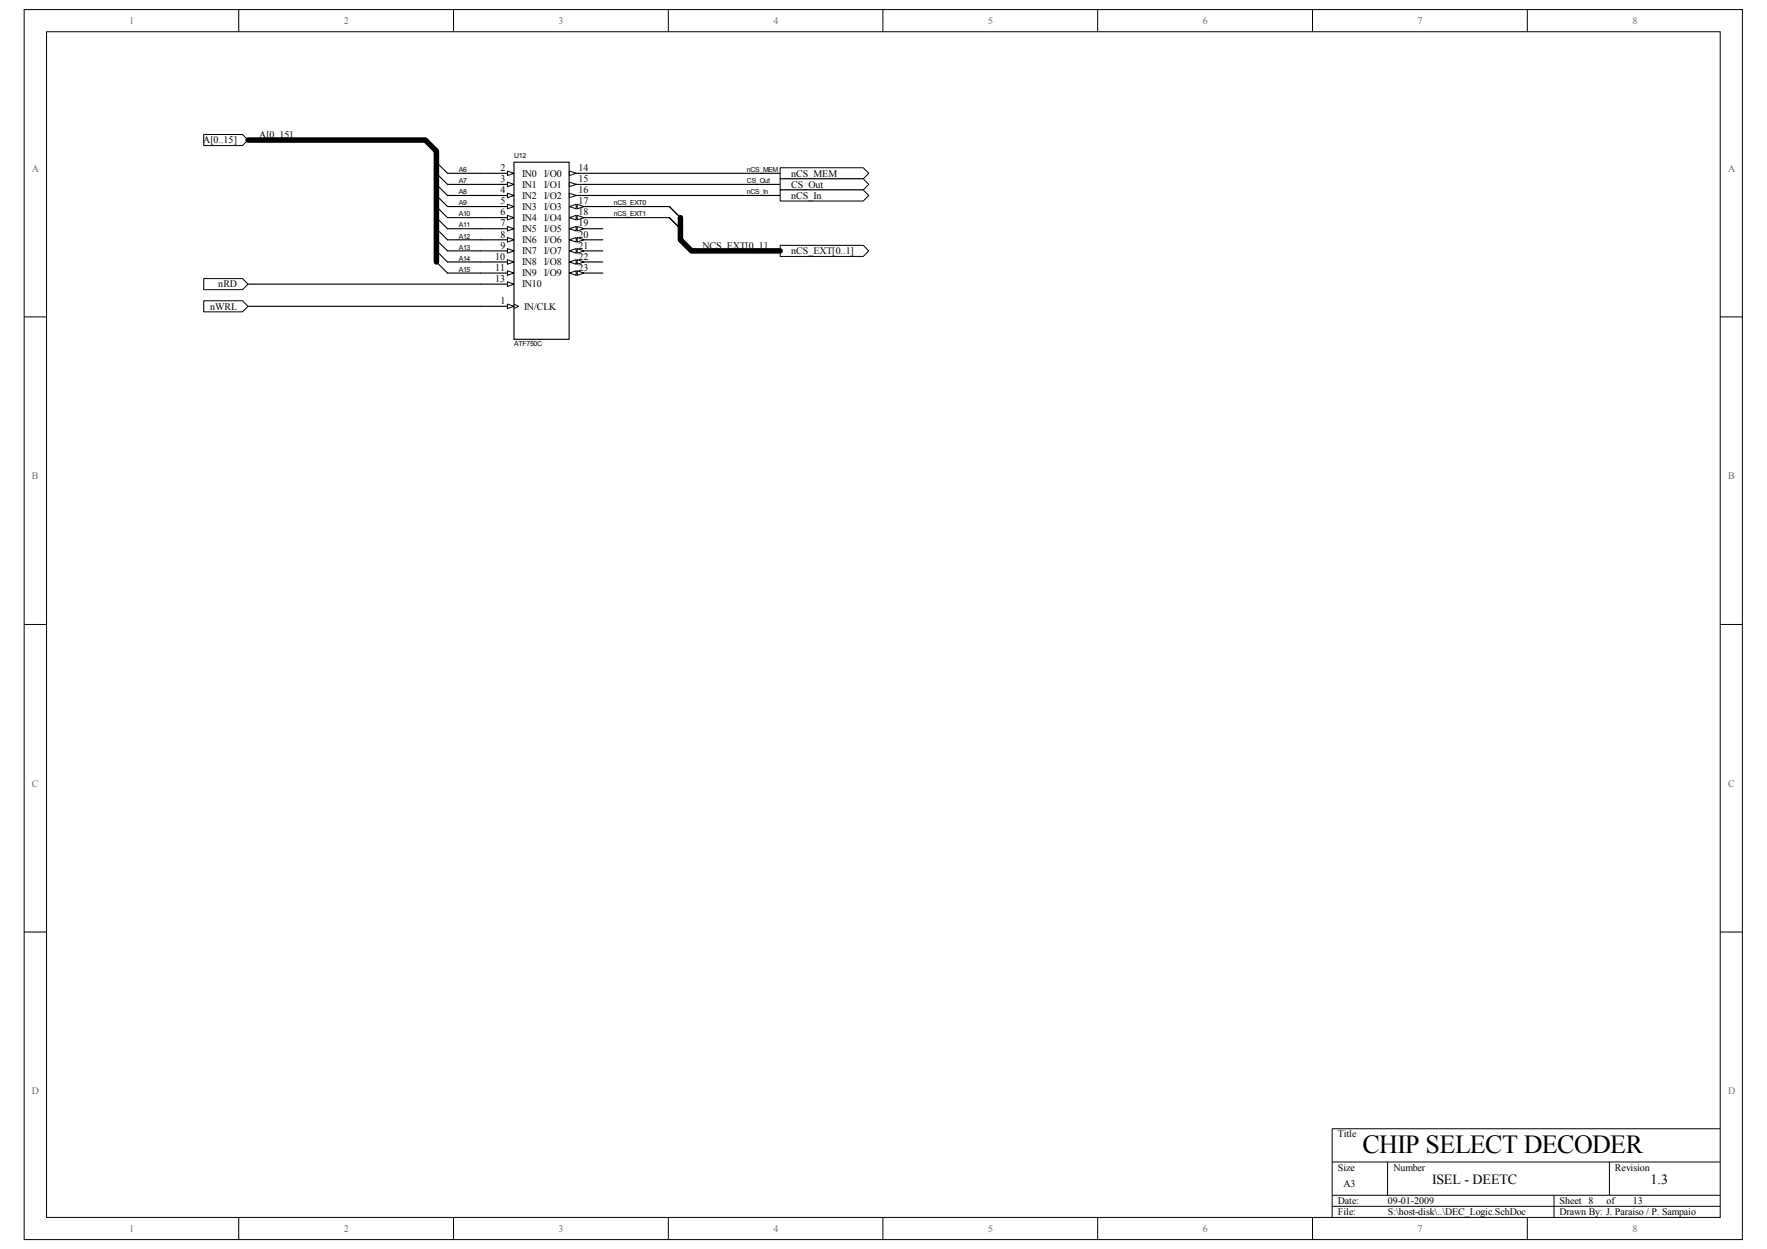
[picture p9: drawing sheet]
<svg xmlns="http://www.w3.org/2000/svg" width="297mm" height="210mm" viewBox="0 0 297 210" stroke-linecap="round" stroke-linejoin="round" font-family="sans-serif">
<path d="M4.1 1.6h288.8v206.7h-288.8z" fill="none" stroke="#000" stroke-width=".17"/>
<path d="M7.9 5.4h281.3v199.2h-281.3z" fill="#fff"/>
<g fill="none" stroke="#000" stroke-width=".17">
<path d="M7.8 5.3h281.4v199.3h-281.4zM40.1 1.6v3.7M76.2 1.6v3.7M112.3 1.6v3.7M148.4 1.6v3.7M184.5 1.6v3.7M220.6 1.6v3.7M256.7 1.6v3.7M4.1 53.3h3.7M289.2 53.3h3.7M4.1 104.9h3.7M289.2 104.9h3.7"/>
<path d="M4.1 156.6h3.7M289.2 156.6h3.7M223.9 195.3h65.3M233.3 195.3v5.6M270.5 195.3v5.6M289.2 189.7h-65.3v14.9M40.1 204.6v3.7M76.2 204.6v3.7M112.3 204.6v3.7M148.4 204.6v3.7M184.5 204.6v3.7M220.6 204.6v3.7"/>
<path d="M223.9 200.9h65.3M223.9 202.7h65.3M256.7 204.6v3.7M261.2 200.9v3.7"/>
</g>
<g fill="none" stroke="#000" stroke-width=".19">
<path d="M75.2 29.1h5.6M75.2 31h5.6M75.2 32.9h5.6M75.2 34.7h5.6M75.2 36.6h5.6M75.2 38.4h5.6M101.3 29.1h29.8M101.3 31h29.8M101.3 32.9h29.8M101.3 34.7h11.2M101.3 36.6h11.2M41.7 51.5h39.1"/>
<path d="M41.7 47.8h39.1M75.2 40.3h5.6M75.2 42.2h5.6M75.2 44h5.6M75.2 45.9h5.6"/>
</g>
<path d="M86.4 27.3h9.3v29.7h-9.3z" fill-rule="evenodd" fill="#fff"/>
<path d="M86.4 27.3h9.3v29.7h-9.3zM80.8 51.5h5.6" fill="none" stroke="#000" stroke-width=".19"/>
<path d="M86.4 51.1l.8 .4-.8 .4" fill="none" stroke="#000" stroke-width=".17"/>
<path d="M85.3 51.1l1.1 .4-1.1 .4z" fill="#fff"/>
<path d="M85.3 51.1l1.1 .4-1.1 .4z" fill="none" stroke="#000" stroke-width=".17"/>
<path d="M80.8 29.1h5.6" fill="none" stroke="#000" stroke-width=".19"/>
<path d="M85.3 28.7l1.1 .4-1.1 .4z" fill="#fff"/>
<path d="M85.3 28.7l1.1 .4-1.1 .4z" fill="none" stroke="#000" stroke-width=".17"/>
<path d="M80.8 31h5.6" fill="none" stroke="#000" stroke-width=".19"/>
<path d="M85.3 30.6l1.1 .4-1.1 .4z" fill="#fff"/>
<path d="M85.3 30.6l1.1 .4-1.1 .4z" fill="none" stroke="#000" stroke-width=".17"/>
<path d="M80.8 32.9h5.6" fill="none" stroke="#000" stroke-width=".19"/>
<path d="M85.3 32.5l1.1 .4-1.1 .3z" fill="#fff"/>
<path d="M85.3 32.5l1.1 .4-1.1 .3z" fill="none" stroke="#000" stroke-width=".17"/>
<path d="M80.8 34.7h5.6" fill="none" stroke="#000" stroke-width=".19"/>
<path d="M85.3 34.3l1.1 .4-1.1 .4z" fill="#fff"/>
<path d="M85.3 34.3l1.1 .4-1.1 .4z" fill="none" stroke="#000" stroke-width=".17"/>
<path d="M80.8 36.6h5.6" fill="none" stroke="#000" stroke-width=".19"/>
<path d="M85.3 36.2l1.1 .4-1.1 .4z" fill="#fff"/>
<path d="M85.3 36.2l1.1 .4-1.1 .4z" fill="none" stroke="#000" stroke-width=".17"/>
<path d="M80.8 38.4h5.6" fill="none" stroke="#000" stroke-width=".19"/>
<path d="M85.3 38.1l1.1 .3-1.1 .4z" fill="#fff"/>
<path d="M85.3 38.1l1.1 .3-1.1 .4z" fill="none" stroke="#000" stroke-width=".17"/>
<path d="M80.8 40.3h5.6" fill="none" stroke="#000" stroke-width=".19"/>
<path d="M85.3 39.9l1.1 .4-1.1 .4z" fill="#fff"/>
<path d="M85.3 39.9l1.1 .4-1.1 .4z" fill="none" stroke="#000" stroke-width=".17"/>
<path d="M80.8 42.2h5.6" fill="none" stroke="#000" stroke-width=".19"/>
<path d="M85.3 41.8l1.1 .4-1.1 .3z" fill="#fff"/>
<path d="M85.3 41.8l1.1 .4-1.1 .3z" fill="none" stroke="#000" stroke-width=".17"/>
<path d="M80.8 44h5.6" fill="none" stroke="#000" stroke-width=".19"/>
<path d="M85.3 43.6l1.1 .4-1.1 .4z" fill="#fff"/>
<path d="M85.3 43.6l1.1 .4-1.1 .4z" fill="none" stroke="#000" stroke-width=".17"/>
<path d="M80.8 45.9h5.6" fill="none" stroke="#000" stroke-width=".19"/>
<path d="M85.3 45.5l1.1 .4-1.1 .4z" fill="#fff"/>
<path d="M85.3 45.5l1.1 .4-1.1 .4z" fill="none" stroke="#000" stroke-width=".17"/>
<path d="M80.8 47.8h5.6" fill="none" stroke="#000" stroke-width=".19"/>
<path d="M85.3 47.4l1.1 .4-1.1 .3z" fill="#fff"/>
<path d="M85.3 47.4l1.1 .4-1.1 .3z" fill="none" stroke="#000" stroke-width=".17"/>
<path d="M95.7 29.1h5.6" fill="none" stroke="#000" stroke-width=".19"/>
<path d="M95.7 28.7l1.2 .4-1.2 .4z" fill="#fff"/>
<path d="M95.7 28.7l1.2 .4-1.2 .4z" fill="none" stroke="#000" stroke-width=".17"/>
<path d="M95.7 31h5.6" fill="none" stroke="#000" stroke-width=".19"/>
<path d="M95.7 30.6l1.2 .4-1.2 .4z" fill="#fff"/>
<path d="M95.7 30.6l1.2 .4-1.2 .4z" fill="none" stroke="#000" stroke-width=".17"/>
<path d="M95.7 32.9h5.6" fill="none" stroke="#000" stroke-width=".19"/>
<path d="M95.7 32.5l1.2 .4-1.2 .3z" fill="#fff"/>
<path d="M95.7 32.5l1.2 .4-1.2 .3z" fill="none" stroke="#000" stroke-width=".17"/>
<path d="M95.7 34.7h5.6" fill="none" stroke="#000" stroke-width=".19"/>
<path d="M95.7 34.7l1.2-.4v.8z" fill="#fff"/>
<path d="M95.7 34.7l1.2-.4v.8z" fill="none" stroke="#000" stroke-width=".17"/>
<path d="M97 34.3l1.2 .4-1.2 .4z" fill="#fff"/>
<path d="M97 34.3l1.2 .4-1.2 .4z" fill="none" stroke="#000" stroke-width=".17"/>
<path d="M95.7 36.6h5.6" fill="none" stroke="#000" stroke-width=".19"/>
<path d="M95.7 36.6l1.2-.4v.8z" fill="#fff"/>
<path d="M95.7 36.6l1.2-.4v.8z" fill="none" stroke="#000" stroke-width=".17"/>
<path d="M97 36.2l1.2 .4-1.2 .4z" fill="#fff"/>
<path d="M97 36.2l1.2 .4-1.2 .4z" fill="none" stroke="#000" stroke-width=".17"/>
<path d="M95.7 38.4h5.6" fill="none" stroke="#000" stroke-width=".19"/>
<path d="M95.7 38.4l1.2-.3v.7z" fill="#fff"/>
<path d="M95.7 38.4l1.2-.3v.7z" fill="none" stroke="#000" stroke-width=".17"/>
<path d="M97 38.1l1.2 .3-1.2 .4z" fill="#fff"/>
<path d="M97 38.1l1.2 .3-1.2 .4z" fill="none" stroke="#000" stroke-width=".17"/>
<path d="M95.7 40.3h5.6" fill="none" stroke="#000" stroke-width=".19"/>
<path d="M95.7 40.3l1.2-.4v.8z" fill="#fff"/>
<path d="M95.7 40.3l1.2-.4v.8z" fill="none" stroke="#000" stroke-width=".17"/>
<path d="M97 39.9l1.2 .4-1.2 .4z" fill="#fff"/>
<path d="M97 39.9l1.2 .4-1.2 .4z" fill="none" stroke="#000" stroke-width=".17"/>
<path d="M95.7 42.2h5.6" fill="none" stroke="#000" stroke-width=".19"/>
<path d="M95.7 42.2l1.2-.4v.7z" fill="#fff"/>
<path d="M95.7 42.2l1.2-.4v.7z" fill="none" stroke="#000" stroke-width=".17"/>
<path d="M97 41.8l1.2 .4-1.2 .3z" fill="#fff"/>
<path d="M97 41.8l1.2 .4-1.2 .3z" fill="none" stroke="#000" stroke-width=".17"/>
<path d="M95.7 44h5.6" fill="none" stroke="#000" stroke-width=".19"/>
<path d="M95.7 44l1.2-.4v.8z" fill="#fff"/>
<path d="M95.7 44l1.2-.4v.8z" fill="none" stroke="#000" stroke-width=".17"/>
<path d="M97 43.6l1.2 .4-1.2 .4z" fill="#fff"/>
<path d="M97 43.6l1.2 .4-1.2 .4z" fill="none" stroke="#000" stroke-width=".17"/>
<path d="M95.7 45.9h5.6" fill="none" stroke="#000" stroke-width=".19"/>
<path d="M95.7 45.9l1.2-.4v.8z" fill="#fff"/>
<path d="M95.7 45.9l1.2-.4v.8z" fill="none" stroke="#000" stroke-width=".17"/>
<path d="M97 45.5l1.2 .4-1.2 .4z" fill="#fff"/>
<path d="M97 45.5l1.2 .4-1.2 .4z" fill="none" stroke="#000" stroke-width=".17"/>
<path d="M34.2 46.8h6.6l.9 1-.9 .9h-6.6z" fill-rule="evenodd" fill="#fff"/>
<path d="M34.2 46.8h6.6l.9 1-.9 .9h-6.6z" fill="none" stroke="#000" stroke-width=".17"/>
<path d="M34.2 50.5h6.6l.9 1-.9 .9h-6.6z" fill-rule="evenodd" fill="#fff"/>
<path d="M34.2 50.5h6.6l.9 1-.9 .9h-6.6z" fill="none" stroke="#000" stroke-width=".17"/>
<path d="M131.1 28.2h14l.9 .9-.9 1h-14z" fill-rule="evenodd" fill="#fff"/>
<path d="M131.1 28.2h14l.9 .9-.9 1h-14z" fill="none" stroke="#000" stroke-width=".17"/>
<path d="M131.1 30.1h14l.9 .9-.9 .9h-14z" fill-rule="evenodd" fill="#fff"/>
<path d="M131.1 30.1h14l.9 .9-.9 .9h-14z" fill="none" stroke="#000" stroke-width=".17"/>
<path d="M131.1 31.9h14l.9 1-.9 .9h-14z" fill-rule="evenodd" fill="#fff"/>
<path d="M131.1 31.9h14l.9 1-.9 .9h-14z" fill="none" stroke="#000" stroke-width=".17"/>
<path d="M34.2 22.6h6.6l.9 .9-.9 1h-6.6z" fill-rule="evenodd" fill="#fff"/>
<path d="M34.2 22.6h6.6l.9 .9-.9 1h-6.6z" fill="none" stroke="#000" stroke-width=".17"/>
<path d="M131.1 41.2h14l.9 1-.9 .9h-14z" fill-rule="evenodd" fill="#fff"/>
<path d="M131.1 41.2h14l.9 1-.9 .9h-14z" fill="none" stroke="#000" stroke-width=".17"/>
<path d="M73.4 27.3l1.8 1.8M73.4 29.1l1.8 1.9M73.4 31l1.8 1.9M73.4 32.9l1.8 1.8M73.4 34.7l1.8 1.9M73.4 36.6l1.8 1.8M73.4 38.4l1.8 1.9M112.5 34.7l1.9 1.9M112.5 36.6l1.9 1.8M73.4 40.3l1.8 1.9M73.4 42.2l1.8 1.8M73.4 44l1.8 1.9" fill="none" stroke="#000" stroke-width=".19"/>
<path d="M41.7 23.5h29.8l1.9 1.9v18.6M114.4 36.6v3.7l1.8 1.9h14.9" fill="none" stroke="#000" stroke-width=".93"/>
<text font-size="4.4" x="229" y="193.7">CHIP SELECT DECODER</text>
<g font-size="2.4">
<text x="240.7" y="199">ISEL - DEETC</text>
<text x="277.4" y="199">1.3</text>
</g>
<g font-size="1.7" fill="#706f64">
<text x="21.7" y="4">1</text>
<text x="57.8" y="4">2</text>
<text x="93.9" y="4">3</text>
<text x="130" y="4">4</text>
<text x="166.1" y="4">5</text>
<text x="202.2" y="4">6</text>
<text x="238.3" y="4">7</text>
<text x="274.4" y="4">8</text>
<text x="5.3" y="28.9">A</text>
<text x="290.5" y="28.9">A</text>
<text x="5.4" y="80.6">B</text>
<text x="290.5" y="80.6">B</text>
<text x="5.4" y="132.2">C</text>
<text x="290.5" y="132.2">C</text>
<text x="5.3" y="183.9">D</text>
<text x="290.5" y="183.9">D</text>
<text x="21.7" y="207">1</text>
<text x="57.8" y="207">2</text>
<text x="93.9" y="207">3</text>
<text x="130" y="207">4</text>
<text x="166.1" y="207">5</text>
<text x="202.2" y="207">6</text>
<text x="238.3" y="207">7</text>
<text x="274.4" y="207">8</text>
</g>
<g font-size="1.7">
<text x="43.6" y="23.2">A[0..15]</text>
<text x="34.2" y="24.1">A[0..15]</text>
<text x="84.1" y="28.7">2</text>
<text x="87.8" y="29.7">IN0</text>
<text x="91.5" y="29.7">I/O0</text>
<text x="97.2" y="28.7">14</text>
<text x="133" y="29.7">nCS_MEM</text>
<text x="84.1" y="30.6">3</text>
<text x="84.1" y="32.5">4</text>
<text x="84.1" y="34.3">5</text>
<text x="87.8" y="31.5">IN1</text>
<text x="87.8" y="33.4">IN2</text>
<text x="87.8" y="35.3">IN3</text>
<text x="91.5" y="31.5">I/O1</text>
<text x="91.5" y="33.4">I/O2</text>
<text x="91.5" y="35.3">I/O3</text>
<text x="97.2" y="30.6">15</text>
<text x="97.2" y="32.5">16</text>
<text x="97.2" y="34.3">17</text>
<text x="133" y="31.5">CS_Out</text>
<text x="133" y="33.4">nCS_In</text>
<text x="84.1" y="36.2">6</text>
<text x="84.1" y="38.1">7</text>
<text x="84.1" y="39.9">8</text>
<text x="84.1" y="41.8">9</text>
<text x="87.8" y="37.1">IN4</text>
<text x="87.8" y="39">IN5</text>
<text x="87.8" y="40.9">IN6</text>
<text x="91.5" y="37.1">I/O4</text>
<text x="91.5" y="39">I/O5</text>
<text x="91.5" y="40.9">I/O6</text>
<text x="97.2" y="36.2">18</text>
<text x="97.2" y="38.1">19</text>
<text x="97.2" y="39.9">20</text>
<text x="97.2" y="41.8">21</text>
<text x="118.1" y="41.8">NCS_EXT[0..1]</text>
<text x="83.3" y="43.6">10</text>
<text x="83.3" y="45.5">11</text>
<text x="83.3" y="47.4">13</text>
<text x="87.8" y="42.7">IN7</text>
<text x="87.8" y="44.6">IN8</text>
<text x="87.8" y="46.4">IN9</text>
<text x="91.5" y="42.7">I/O7</text>
<text x="91.5" y="44.6">I/O8</text>
<text x="91.5" y="46.4">I/O9</text>
<text x="97.2" y="43.6">22</text>
<text x="97.2" y="45.5">23</text>
<text x="133" y="42.7">nCS_EXT[0..1]</text>
<text x="35.3" y="52">nWRL</text>
<text x="36.7" y="48.3">nRD</text>
<text x="84.1" y="51.1">1</text>
<text x="87.8" y="48.3">IN10</text>
<text x="88.1" y="52">IN/CLK</text>
<text x="224.9" y="191.1">Title</text>
<text x="224.9" y="196.7">Size</text>
<text x="234.2" y="196.7">Number</text>
<text x="271.5" y="196.7">Revision</text>
<text x="224.9" y="202.3">Date:</text>
<text x="225.8" y="199.5">A3</text>
<text x="233.3" y="202.3">09-01-2009</text>
<text x="262.2" y="202.3">Sheet</text>
<text x="267" y="202.4">8</text>
<text x="270.1" y="202.3">of</text>
<text x="274.5" y="202.4">13</text>
<text x="224.9" y="204.2">File:</text>
<text x="233.3" y="204.2">S:\host-disk\..\DEC_Logic.SchDoc</text>
<text x="262.2" y="204.2">Drawn By: J. Paraiso / P. Sampaio</text>
</g>
<g font-size="1.2">
<text x="77.1" y="28.9">A6</text>
<text x="86.4" y="26.5">U12</text>
<text x="125.6" y="28.9">nCS_MEM</text>
<text x="77.1" y="30.8">A7</text>
<text x="77.1" y="32.6">A8</text>
<text x="77.1" y="34.5">A9</text>
<text x="103.2" y="34.5">nCS_EXT0</text>
<text x="125.6" y="32.6">nCS_In</text>
<text x="125.6" y="30.8">CS_Out</text>
<text x="77.1" y="36.4">A10</text>
<text x="77.1" y="38.2">A11</text>
<text x="77.1" y="40.1">A12</text>
<text x="77.1" y="42">A13</text>
<text x="103.2" y="36.4">nCS_EXT1</text>
<text x="77.1" y="43.8">A14</text>
<text x="77.1" y="45.7">A15</text>
<text x="86.4" y="58.1">ATF750C</text>
</g>
</svg>
